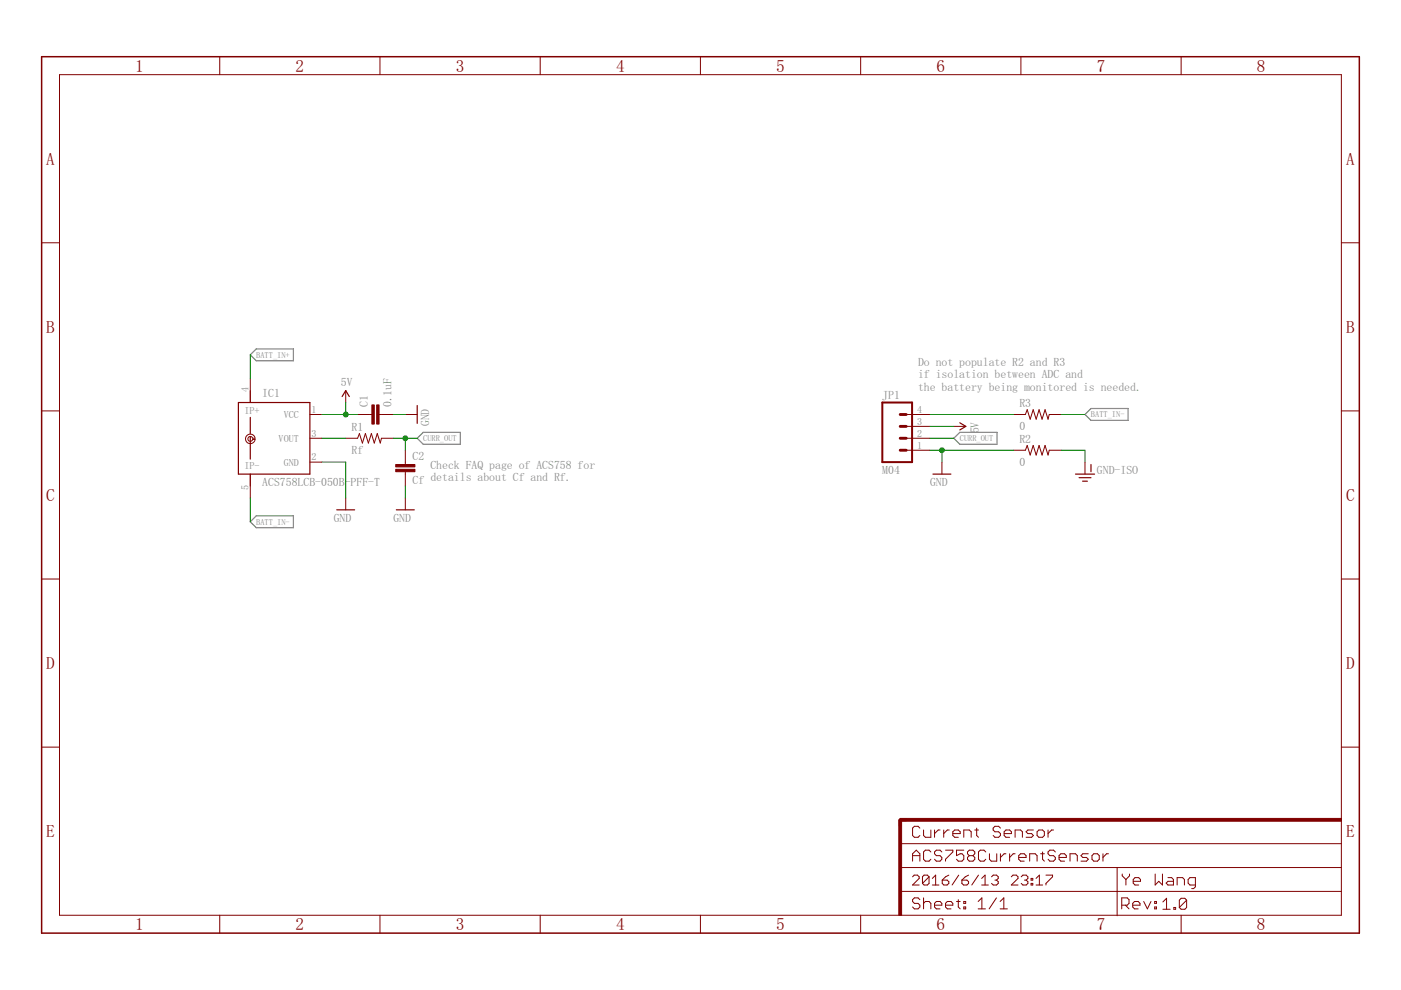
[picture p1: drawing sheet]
<?xml version="1.0" encoding="utf-8"?>
<!DOCTYPE eagle SYSTEM "eagle.dtd">
<!--
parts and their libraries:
SparkFun-Aesthetics: Licensing: Creative Commons ShareAlike 4.0 International - https://creativecommons.org/licenses/by-sa/4.0
-->
<eagle version="7.4.0">
<drawing>
<settings>
<setting alwaysvectorfont="no"/>
<setting verticaltext="up"/>
</settings>
<grid distance="0.1" unitdist="inch" unit="inch" style="lines" multiple="1" display="no" altdistance="0.01" altunitdist="inch" altunit="inch"/>
<schematic xreflabel="%F%N/%S.%C%R" xrefpart="/%S.%C%R">
<libraries>
<library name="allegro">
<symbols>
<symbol name="ACS750XCA-050">
<wire x1="7.62" y1="7.62" x2="7.62" y2="-7.62" width="0.254" layer="94"/>
<wire x1="7.62" y1="-7.62" x2="-7.62" y2="-7.62" width="0.254" layer="94"/>
<wire x1="-7.62" y1="-7.62" x2="-7.62" y2="7.62" width="0.254" layer="94"/>
<wire x1="-7.62" y1="7.62" x2="7.62" y2="7.62" width="0.254" layer="94"/>
<wire x1="-5.08" y1="4.445" x2="-5.08" y2="1.016" width="0.254" layer="94"/>
<wire x1="-5.08" y1="0.3048" x2="-5.08" y2="-4.445" width="0.254" layer="94"/>
<wire x1="-4.572" y1="0" x2="-4.572" y2="-0.254" width="0.0508" layer="94" curve="331.927513" cap="flat"/>
<wire x1="-4.064" y1="0" x2="-4.064" y2="-0.254" width="0.0508" layer="94" curve="345.694225" cap="flat"/>
<wire x1="-4.572" y1="0" x2="-4.064" y2="0" width="0.0508" layer="94"/>
<wire x1="-4.572" y1="-0.254" x2="-4.064" y2="-0.254" width="0.0508" layer="94"/>
<text x="-2.54" y="8.89" size="1.778" layer="95">&gt;NAME</text>
<text x="-2.54" y="-10.16" size="1.778" layer="96">&gt;VALUE</text>
<text x="-6.35" y="-6.604" size="1.524" layer="95">IP-</text>
<text x="-6.35" y="5.08" size="1.524" layer="95">IP+</text>
<pin name="IP-" x="-5.08" y="-12.7" visible="pad" length="middle" direction="pas" rot="R90"/>
<pin name="IP+" x="-5.08" y="12.7" visible="pad" length="middle" direction="pas" rot="R270"/>
<pin name="GND" x="10.16" y="-5.08" length="short" direction="pwr" rot="R180"/>
<pin name="VCC" x="10.16" y="5.08" length="short" direction="pwr" rot="R180"/>
<pin name="VOUT" x="10.16" y="0" length="short" direction="out" rot="R180"/>
<pin name="IP-1" x="-5.08" y="-10.16" visible="off" length="short" direction="in" rot="R90"/>
<pin name="IP+1" x="-5.08" y="10.16" visible="off" length="short" direction="in" rot="R270"/>
</symbol>
</symbols>
<devicesets>
<deviceset name="ACS758*" prefix="IC">
<gates>
<gate name="G$1" symbol="ACS750XCA-050" x="0" y="0"/>
</gates>
<devices>
<device name="" package="CB-PFF">
<connects>
<connect gate="G$1" pin="GND" pad="2"/>
<connect gate="G$1" pin="IP+" pad="4"/>
<connect gate="G$1" pin="IP+1" pad="IP+1"/>
<connect gate="G$1" pin="IP-" pad="5"/>
<connect gate="G$1" pin="IP-1" pad="IP-1"/>
<connect gate="G$1" pin="VCC" pad="1"/>
<connect gate="G$1" pin="VOUT" pad="3"/>
</connects>
<technologies>
<technology name="ECB-200B-PFF-T">
<attribute name="MF" value="" constant="no"/>
<attribute name="MPN" value="ACS758ECB-200B-PFF-T" constant="no"/>
<attribute name="OC_FARNELL" value="1718993" constant="no"/>
<attribute name="OC_NEWARK" value="04R7127" constant="no"/>
</technology>
<technology name="KCB-150B-PFF-T">
<attribute name="MF" value="" constant="no"/>
<attribute name="MPN" value="ACS758KCB-150B-PFF-T" constant="no"/>
<attribute name="OC_FARNELL" value="1718995" constant="no"/>
<attribute name="OC_NEWARK" value="04R7129" constant="no"/>
</technology>
<technology name="LCB-050B-PFF-T">
<attribute name="MF" value="" constant="no"/>
<attribute name="MPN" value="ACS758LCB-050B-PFF-T" constant="no"/>
<attribute name="OC_FARNELL" value="1718997" constant="no"/>
<attribute name="OC_NEWARK" value="04R7131" constant="no"/>
</technology>
<technology name="LCB-100B-PFF-T">
<attribute name="MF" value="" constant="no"/>
<attribute name="MPN" value="ACS758LCB-100B-PFF-T" constant="no"/>
<attribute name="OC_FARNELL" value="1718998" constant="no"/>
<attribute name="OC_NEWARK" value="04R7132" constant="no"/>
</technology>
</technologies>
</device>
</devices>
</deviceset>
</devicesets>
</library>
<library name="SparkFun-Aesthetics">
<symbols>
<symbol name="5V">
<wire x1="0.762" y1="1.27" x2="0" y2="2.54" width="0.254" layer="94"/>
<wire x1="0" y1="2.54" x2="-0.762" y2="1.27" width="0.254" layer="94"/>
<text x="-1.016" y="3.556" size="1.778" layer="96">&gt;VALUE</text>
<pin name="5V" x="0" y="0" visible="off" length="short" direction="sup" rot="R90"/>
</symbol>
<symbol name="DGND">
<wire x1="-1.905" y1="0" x2="1.905" y2="0" width="0.254" layer="94"/>
<text x="-2.54" y="-2.54" size="1.778" layer="96">&gt;VALUE</text>
<pin name="GND" x="0" y="2.54" visible="off" length="short" direction="sup" rot="R270"/>
</symbol>
<symbol name="GND-ISO">
<pin name="GND-ISO" x="0" y="2.54" visible="off" length="short" direction="sup" rot="R270"/>
<wire x1="-2.032" y1="0" x2="2.032" y2="0" width="0.254" layer="94"/>
<wire x1="-1.27" y1="-0.762" x2="1.27" y2="-0.762" width="0.254" layer="94"/>
<wire x1="-0.508" y1="-1.524" x2="0.508" y2="-1.524" width="0.254" layer="94"/>
<text x="2.54" y="0" size="1.778" layer="96">&gt;VALUE</text>
<wire x1="1.27" y1="2.032" x2="1.27" y2="0.508" width="0.254" layer="94"/>
</symbol>
<symbol name="FR-A4L">
<rectangle x1="178.7652" y1="0" x2="179.3748" y2="20.32" layer="94"/>
<rectangle x1="225.7552" y1="-26.67" x2="226.3648" y2="67.31" layer="94" rot="R90"/>
<wire x1="225.29" y1="-0.1" x2="225.29" y2="5.08" width="0.1016" layer="94"/>
<wire x1="225.29" y1="5.08" x2="273.05" y2="5.08" width="0.1016" layer="94"/>
<wire x1="225.29" y1="5.08" x2="179.07" y2="5.08" width="0.1016" layer="94"/>
<wire x1="179.07" y1="10.16" x2="225.29" y2="10.16" width="0.1016" layer="94"/>
<wire x1="225.29" y1="10.16" x2="273.05" y2="10.16" width="0.1016" layer="94"/>
<wire x1="179.07" y1="15.24" x2="273.05" y2="15.24" width="0.1016" layer="94"/>
<wire x1="225.29" y1="5.08" x2="225.29" y2="10.16" width="0.1016" layer="94"/>
<wire x1="179.07" y1="19.05" x2="179.07" y2="20.32" width="0.6096" layer="94"/>
<wire x1="179.07" y1="20.32" x2="180.34" y2="20.32" width="0.6096" layer="94"/>
<text x="181.61" y="11.43" size="2.54" layer="94" font="vector">&gt;DRAWING_NAME</text>
<text x="181.61" y="6.35" size="2.286" layer="94" font="vector">&gt;LAST_DATE_TIME</text>
<text x="195.58" y="1.27" size="2.54" layer="94" font="vector">&gt;SHEET</text>
<text x="181.61" y="1.27" size="2.54" layer="94" font="vector">Sheet:</text>
<text x="181.61" y="16.51" size="2.54" layer="94" font="vector">&gt;CNAME</text>
<text x="226.16" y="1.27" size="2.54" layer="94" font="vector">Rev:</text>
<text x="226.26" y="6.35" size="2.54" layer="94" font="vector">&gt;DESIGNER</text>
<text x="234.92" y="1.17" size="2.54" layer="94" font="vector">&gt;CREVISION</text>
<frame x1="-3.81" y1="-3.81" x2="276.86" y2="182.88" columns="8" rows="5" layer="94"/>
</symbol>
</symbols>
<devicesets>
<deviceset name="5V" prefix="SUPPLY">
<gates>
<gate name="G$1" symbol="5V" x="0" y="0"/>
</gates>
<devices>
<device name="">
<technologies>
<technology name=""/>
</technologies>
</device>
</devices>
</deviceset>
<deviceset name="GND" prefix="GND">
<gates>
<gate name="1" symbol="DGND" x="0" y="0"/>
</gates>
<devices>
<device name="">
<technologies>
<technology name=""/>
</technologies>
</device>
</devices>
</deviceset>
<deviceset name="GND-ISO" prefix="GND-ISO">
<gates>
<gate name="G$1" symbol="GND-ISO" x="0" y="0"/>
</gates>
<devices>
<device name="">
<technologies>
<technology name=""/>
</technologies>
</device>
</devices>
</deviceset>
<deviceset name="FRAME-A4L" prefix="FRAME">
<gates>
<gate name="G$1" symbol="FR-A4L" x="0" y="0"/>
</gates>
<devices>
<device name="">
<technologies>
<technology name=""/>
</technologies>
</device>
</devices>
</deviceset>
</devicesets>
</library>
<library name="SparkFun-Capacitors">
<symbols>
<symbol name="CAP">
<wire x1="0" y1="2.54" x2="0" y2="2.032" width="0.1524" layer="94"/>
<wire x1="0" y1="0" x2="0" y2="0.508" width="0.1524" layer="94"/>
<text x="1.524" y="2.921" size="1.778" layer="95">&gt;NAME</text>
<text x="1.524" y="-2.159" size="1.778" layer="96">&gt;VALUE</text>
<rectangle x1="-2.032" y1="0.508" x2="2.032" y2="1.016" layer="94"/>
<rectangle x1="-2.032" y1="1.524" x2="2.032" y2="2.032" layer="94"/>
<pin name="1" x="0" y="5.08" visible="off" length="short" direction="pas" swaplevel="1" rot="R270"/>
<pin name="2" x="0" y="-2.54" visible="off" length="short" direction="pas" swaplevel="1" rot="R90"/>
</symbol>
</symbols>
<devicesets>
<deviceset name="CAP" prefix="C" uservalue="yes">
<gates>
<gate name="G$1" symbol="CAP" x="0" y="0"/>
</gates>
<devices>
<device name="PTH" package="CAP-PTH-SMALL">
<connects>
<connect gate="G$1" pin="1" pad="1"/>
<connect gate="G$1" pin="2" pad="2"/>
</connects>
<technologies>
<technology name=""/>
</technologies>
</device>
<device name="PTH2" package="CAP-PTH-SMALL2">
<connects>
<connect gate="G$1" pin="1" pad="1"/>
<connect gate="G$1" pin="2" pad="2"/>
</connects>
<technologies>
<technology name=""/>
</technologies>
</device>
<device name="0805" package="0805">
<connects>
<connect gate="G$1" pin="1" pad="1"/>
<connect gate="G$1" pin="2" pad="2"/>
</connects>
<technologies>
<technology name=""/>
</technologies>
</device>
<device name="PTH3" package="CAP-PTH-LARGE">
<connects>
<connect gate="G$1" pin="1" pad="1"/>
<connect gate="G$1" pin="2" pad="2"/>
</connects>
<technologies>
<technology name=""/>
</technologies>
</device>
<device name="SMD" package="GRM43D">
<connects>
<connect gate="G$1" pin="1" pad="A"/>
<connect gate="G$1" pin="2" pad="C"/>
</connects>
<technologies>
<technology name=""/>
</technologies>
</device>
<device name="0603-CAP" package="0603-CAP">
<connects>
<connect gate="G$1" pin="1" pad="1"/>
<connect gate="G$1" pin="2" pad="2"/>
</connects>
<technologies>
<technology name=""/>
</technologies>
</device>
<device name="0402-CAP" package="0402-CAP">
<connects>
<connect gate="G$1" pin="1" pad="1"/>
<connect gate="G$1" pin="2" pad="2"/>
</connects>
<technologies>
<technology name=""/>
</technologies>
</device>
<device name="PTH1" package="CAP-PTH-5MM">
<connects>
<connect gate="G$1" pin="1" pad="1"/>
<connect gate="G$1" pin="2" pad="2"/>
</connects>
<technologies>
<technology name=""/>
</technologies>
</device>
<device name="_" package="AXIAL-5MM">
<connects>
<connect gate="G$1" pin="1" pad="P$1"/>
<connect gate="G$1" pin="2" pad="P$2"/>
</connects>
<technologies>
<technology name=""/>
</technologies>
</device>
<device name="1210" package="1210">
<connects>
<connect gate="G$1" pin="1" pad="1"/>
<connect gate="G$1" pin="2" pad="2"/>
</connects>
<technologies>
<technology name=""/>
</technologies>
</device>
<device name="1206" package="1206">
<connects>
<connect gate="G$1" pin="1" pad="1"/>
<connect gate="G$1" pin="2" pad="2"/>
</connects>
<technologies>
<technology name=""/>
</technologies>
</device>
<device name="ASMD" package="CTZ3">
<connects>
<connect gate="G$1" pin="1" pad="+"/>
<connect gate="G$1" pin="2" pad="-"/>
</connects>
<technologies>
<technology name=""/>
</technologies>
</device>
<device name="KIT" package="CAP-PTH-SMALL-KIT">
<connects>
<connect gate="G$1" pin="1" pad="1"/>
<connect gate="G$1" pin="2" pad="2"/>
</connects>
<technologies>
<technology name=""/>
</technologies>
</device>
<device name="EZ" package="CAP-PTH-SMALLEZ">
<connects>
<connect gate="G$1" pin="1" pad="1"/>
<connect gate="G$1" pin="2" pad="2"/>
</connects>
<technologies>
<technology name=""/>
</technologies>
</device>
<device name="0805W" package="0805-CAP">
<connects>
<connect gate="G$1" pin="1" pad="P$1"/>
<connect gate="G$1" pin="2" pad="P$2"/>
</connects>
<technologies>
<technology name=""/>
</technologies>
</device>
</devices>
</deviceset>
</devicesets>
</library>
<library name="SparkFun-Resistors">
<symbols>
<symbol name="RESISTOR">
<wire x1="-2.54" y1="0" x2="-2.159" y2="1.016" width="0.1524" layer="94"/>
<wire x1="-2.159" y1="1.016" x2="-1.524" y2="-1.016" width="0.1524" layer="94"/>
<wire x1="-1.524" y1="-1.016" x2="-0.889" y2="1.016" width="0.1524" layer="94"/>
<wire x1="-0.889" y1="1.016" x2="-0.254" y2="-1.016" width="0.1524" layer="94"/>
<wire x1="-0.254" y1="-1.016" x2="0.381" y2="1.016" width="0.1524" layer="94"/>
<wire x1="0.381" y1="1.016" x2="1.016" y2="-1.016" width="0.1524" layer="94"/>
<wire x1="1.016" y1="-1.016" x2="1.651" y2="1.016" width="0.1524" layer="94"/>
<wire x1="1.651" y1="1.016" x2="2.286" y2="-1.016" width="0.1524" layer="94"/>
<wire x1="2.286" y1="-1.016" x2="2.54" y2="0" width="0.1524" layer="94"/>
<text x="-3.81" y="1.4986" size="1.778" layer="95">&gt;NAME</text>
<text x="-3.81" y="-3.302" size="1.778" layer="96">&gt;VALUE</text>
<pin name="2" x="5.08" y="0" visible="off" length="short" direction="pas" swaplevel="1" rot="R180"/>
<pin name="1" x="-5.08" y="0" visible="off" length="short" direction="pas" swaplevel="1"/>
</symbol>
</symbols>
<devicesets>
<deviceset name="0OHM-1/10W-5%(0603)" prefix="R" uservalue="yes">
<gates>
<gate name="G$1" symbol="RESISTOR" x="0" y="0"/>
</gates>
<devices>
<device name="" package="0603">
<connects>
<connect gate="G$1" pin="1" pad="1"/>
<connect gate="G$1" pin="2" pad="2"/>
</connects>
<technologies>
<technology name="">
<attribute name="PROD_ID" value="RES-08609"/>
<attribute name="VALUE" value="0"/>
</technology>
</technologies>
</device>
</devices>
</deviceset>
</devicesets>
</library>
<library name="SparkFun-Connectors">
<symbols>
<symbol name="M04">
<wire x1="1.27" y1="-5.08" x2="-5.08" y2="-5.08" width="0.4064" layer="94"/>
<wire x1="-1.27" y1="2.54" x2="0" y2="2.54" width="0.6096" layer="94"/>
<wire x1="-1.27" y1="0" x2="0" y2="0" width="0.6096" layer="94"/>
<wire x1="-1.27" y1="-2.54" x2="0" y2="-2.54" width="0.6096" layer="94"/>
<wire x1="-5.08" y1="7.62" x2="-5.08" y2="-5.08" width="0.4064" layer="94"/>
<wire x1="1.27" y1="-5.08" x2="1.27" y2="7.62" width="0.4064" layer="94"/>
<wire x1="-5.08" y1="7.62" x2="1.27" y2="7.62" width="0.4064" layer="94"/>
<wire x1="-1.27" y1="5.08" x2="0" y2="5.08" width="0.6096" layer="94"/>
<text x="-5.08" y="-7.62" size="1.778" layer="96">&gt;VALUE</text>
<text x="-5.08" y="8.382" size="1.778" layer="95">&gt;NAME</text>
<pin name="1" x="5.08" y="-2.54" visible="pad" length="middle" direction="pas" swaplevel="1" rot="R180"/>
<pin name="2" x="5.08" y="0" visible="pad" length="middle" direction="pas" swaplevel="1" rot="R180"/>
<pin name="3" x="5.08" y="2.54" visible="pad" length="middle" direction="pas" swaplevel="1" rot="R180"/>
<pin name="4" x="5.08" y="5.08" visible="pad" length="middle" direction="pas" swaplevel="1" rot="R180"/>
</symbol>
</symbols>
<devicesets>
<deviceset name="M04" prefix="JP" uservalue="yes">
<gates>
<gate name="G$1" symbol="M04" x="-2.54" y="0"/>
</gates>
<devices>
<device name="PTH" package="1X04">
<connects>
<connect gate="G$1" pin="1" pad="1"/>
<connect gate="G$1" pin="2" pad="2"/>
<connect gate="G$1" pin="3" pad="3"/>
<connect gate="G$1" pin="4" pad="4"/>
</connects>
<technologies>
<technology name=""/>
</technologies>
</device>
<device name="POLAR" package="MOLEX-1X4">
<connects>
<connect gate="G$1" pin="1" pad="1"/>
<connect gate="G$1" pin="2" pad="2"/>
<connect gate="G$1" pin="3" pad="3"/>
<connect gate="G$1" pin="4" pad="4"/>
</connects>
<technologies>
<technology name=""/>
</technologies>
</device>
<device name="SCREW" package="SCREWTERMINAL-3.5MM-4">
<connects>
<connect gate="G$1" pin="1" pad="1"/>
<connect gate="G$1" pin="2" pad="2"/>
<connect gate="G$1" pin="3" pad="3"/>
<connect gate="G$1" pin="4" pad="4"/>
</connects>
<technologies>
<technology name=""/>
</technologies>
</device>
<device name="1.27MM" package="1X04-1.27MM">
<connects>
<connect gate="G$1" pin="1" pad="1"/>
<connect gate="G$1" pin="2" pad="2"/>
<connect gate="G$1" pin="3" pad="3"/>
<connect gate="G$1" pin="4" pad="4"/>
</connects>
<technologies>
<technology name=""/>
</technologies>
</device>
<device name="LOCK" package="1X04_LOCK">
<connects>
<connect gate="G$1" pin="1" pad="1"/>
<connect gate="G$1" pin="2" pad="2"/>
<connect gate="G$1" pin="3" pad="3"/>
<connect gate="G$1" pin="4" pad="4"/>
</connects>
<technologies>
<technology name=""/>
</technologies>
</device>
<device name="LOCK_LONGPADS" package="1X04_LOCK_LONGPADS">
<connects>
<connect gate="G$1" pin="1" pad="1"/>
<connect gate="G$1" pin="2" pad="2"/>
<connect gate="G$1" pin="3" pad="3"/>
<connect gate="G$1" pin="4" pad="4"/>
</connects>
<technologies>
<technology name=""/>
</technologies>
</device>
<device name="POLAR_LOCK" package="MOLEX-1X4_LOCK">
<connects>
<connect gate="G$1" pin="1" pad="1"/>
<connect gate="G$1" pin="2" pad="2"/>
<connect gate="G$1" pin="3" pad="3"/>
<connect gate="G$1" pin="4" pad="4"/>
</connects>
<technologies>
<technology name=""/>
</technologies>
</device>
<device name="SMD" package="1X04-SMD">
<connects>
<connect gate="G$1" pin="1" pad="1"/>
<connect gate="G$1" pin="2" pad="2"/>
<connect gate="G$1" pin="3" pad="3"/>
<connect gate="G$1" pin="4" pad="4"/>
</connects>
<technologies>
<technology name=""/>
</technologies>
</device>
<device name="LONGPADS" package="1X04_LONGPADS">
<connects>
<connect gate="G$1" pin="1" pad="1"/>
<connect gate="G$1" pin="2" pad="2"/>
<connect gate="G$1" pin="3" pad="3"/>
<connect gate="G$1" pin="4" pad="4"/>
</connects>
<technologies>
<technology name=""/>
</technologies>
</device>
<device name="1X04_NO_SILK" package="1X04_NO_SILK">
<connects>
<connect gate="G$1" pin="1" pad="1"/>
<connect gate="G$1" pin="2" pad="2"/>
<connect gate="G$1" pin="3" pad="3"/>
<connect gate="G$1" pin="4" pad="4"/>
</connects>
<technologies>
<technology name=""/>
</technologies>
</device>
<device name="JST-PTH" package="JST-4-PTH">
<connects>
<connect gate="G$1" pin="1" pad="1"/>
<connect gate="G$1" pin="2" pad="2"/>
<connect gate="G$1" pin="3" pad="3"/>
<connect gate="G$1" pin="4" pad="4"/>
</connects>
<technologies>
<technology name="">
<attribute name="SKU" value="PRT-09916" constant="no"/>
</technology>
</technologies>
</device>
<device name="SCREW_LOCK" package="SCREWTERMINAL-3.5MM-4_LOCK">
<connects>
<connect gate="G$1" pin="1" pad="1"/>
<connect gate="G$1" pin="2" pad="2"/>
<connect gate="G$1" pin="3" pad="3"/>
<connect gate="G$1" pin="4" pad="4"/>
</connects>
<technologies>
<technology name=""/>
</technologies>
</device>
<device name="SMD2" package="1X04-1MM-RA">
<connects>
<connect gate="G$1" pin="1" pad="1"/>
<connect gate="G$1" pin="2" pad="2"/>
<connect gate="G$1" pin="3" pad="3"/>
<connect gate="G$1" pin="4" pad="4"/>
</connects>
<technologies>
<technology name=""/>
</technologies>
</device>
<device name="SMD_STRAIGHT_COMBO" package="1X04_SMD_STRAIGHT_COMBO">
<connects>
<connect gate="G$1" pin="1" pad="1"/>
<connect gate="G$1" pin="2" pad="2"/>
<connect gate="G$1" pin="3" pad="3"/>
<connect gate="G$1" pin="4" pad="4"/>
</connects>
<technologies>
<technology name="">
<attribute name="PROD_ID" value="CONN-08511"/>
<attribute name="VALUE" value="1X04_SMD_STRAIGHT_COMBO"/>
</technology>
</technologies>
</device>
<device name="SMD_LONG" package="1X04-SMD_LONG">
<connects>
<connect gate="G$1" pin="1" pad="1"/>
<connect gate="G$1" pin="2" pad="2"/>
<connect gate="G$1" pin="3" pad="3"/>
<connect gate="G$1" pin="4" pad="4"/>
</connects>
<technologies>
<technology name=""/>
</technologies>
</device>
<device name="JST-PTH-VERT" package="JST-4-PTH-VERT">
<connects>
<connect gate="G$1" pin="1" pad="1"/>
<connect gate="G$1" pin="2" pad="2"/>
<connect gate="G$1" pin="3" pad="3"/>
<connect gate="G$1" pin="4" pad="4"/>
</connects>
<technologies>
<technology name=""/>
</technologies>
</device>
<device name="SMD_RA_FEMALE" package="1X04_SMD_RA_FEMALE">
<connects>
<connect gate="G$1" pin="1" pad="1"/>
<connect gate="G$1" pin="2" pad="2"/>
<connect gate="G$1" pin="3" pad="3"/>
<connect gate="G$1" pin="4" pad="4"/>
</connects>
<technologies>
<technology name=""/>
</technologies>
</device>
<device name="JST" package="1X04-1.5MM_JST">
<connects>
<connect gate="G$1" pin="1" pad="1"/>
<connect gate="G$1" pin="2" pad="2"/>
<connect gate="G$1" pin="3" pad="3"/>
<connect gate="G$1" pin="4" pad="4"/>
</connects>
<technologies>
<technology name=""/>
</technologies>
</device>
<device name="RND" package="1X04S">
<connects>
<connect gate="G$1" pin="1" pad="1"/>
<connect gate="G$1" pin="2" pad="2"/>
<connect gate="G$1" pin="3" pad="3"/>
<connect gate="G$1" pin="4" pad="4"/>
</connects>
<technologies>
<technology name=""/>
</technologies>
</device>
<device name="MID" package="1X4_MID">
<connects>
<connect gate="G$1" pin="1" pad="1"/>
<connect gate="G$1" pin="2" pad="3"/>
<connect gate="G$1" pin="3" pad="5"/>
<connect gate="G$1" pin="4" pad="7"/>
</connects>
<technologies>
<technology name=""/>
</technologies>
</device>
</devices>
</deviceset>
</devicesets>
</library>
</libraries>
<attributes>
<attribute name="CNAME" value="Current Sensor"/>
<attribute name="CREVISION" value="1.0"/>
<attribute name="DESIGNER" value="Ye Wang"/>
</attributes>
<variantdefs>
</variantdefs>
<classes>
<class number="0" name="default" width="0" drill="0">
</class>
</classes>
<parts>
<part name="IC1" library="allegro" deviceset="ACS758*" device="" technology="LCB-050B-PFF-T"/>
<part name="SUPPLY1" library="SparkFun-Aesthetics" deviceset="5V" device=""/>
<part name="GND1" library="SparkFun-Aesthetics" deviceset="GND" device=""/>
<part name="C1" library="SparkFun-Capacitors" deviceset="CAP" device="0603-CAP" value="0.1uF"/>
<part name="C2" library="SparkFun-Capacitors" deviceset="CAP" device="0603-CAP" value="Cf"/>
<part name="R1" library="SparkFun-Resistors" deviceset="0OHM-1/10W-5%(0603)" device="" value="Rf"/>
<part name="GND2" library="SparkFun-Aesthetics" deviceset="GND" device=""/>
<part name="GND3" library="SparkFun-Aesthetics" deviceset="GND" device=""/>
<part name="JP1" library="SparkFun-Connectors" deviceset="M04" device="PTH" value="M04"/>
<part name="SUPPLY2" library="SparkFun-Aesthetics" deviceset="5V" device=""/>
<part name="GND4" library="SparkFun-Aesthetics" deviceset="GND" device=""/>
<part name="R2" library="SparkFun-Resistors" deviceset="0OHM-1/10W-5%(0603)" device="" value="0"/>
<part name="GND-ISO1" library="SparkFun-Aesthetics" deviceset="GND-ISO" device=""/>
<part name="R3" library="SparkFun-Resistors" deviceset="0OHM-1/10W-5%(0603)" device="" value="0"/>
<part name="FRAME1" library="SparkFun-Aesthetics" deviceset="FRAME-A4L" device=""/>
</parts>
<sheets>
<sheet>
<plain>
<text x="182.88" y="111.76" size="1.778" layer="97">Do not populate R2 and R3
if isolation between ADC and
the battery being monitored is needed.</text>
<text x="78.994" y="92.456" size="1.778" layer="97">Check FAQ page of ACS758 for
details about Cf and Rf.</text>
</plain>
<instances>
<instance part="IC1" gate="G$1" x="45.72" y="101.6"/>
<instance part="SUPPLY1" gate="G$1" x="60.96" y="109.22"/>
<instance part="GND1" gate="1" x="60.96" y="86.36"/>
<instance part="C1" gate="G$1" x="68.58" y="106.68" rot="R90"/>
<instance part="C2" gate="G$1" x="73.66" y="93.98"/>
<instance part="R1" gate="G$1" x="66.04" y="101.6"/>
<instance part="GND2" gate="1" x="73.66" y="86.36"/>
<instance part="GND3" gate="1" x="76.2" y="106.68" rot="R90"/>
<instance part="JP1" gate="G$1" x="180.34" y="101.6"/>
<instance part="SUPPLY2" gate="G$1" x="190.5" y="104.14" rot="R270"/>
<instance part="GND4" gate="1" x="187.96" y="93.98"/>
<instance part="R2" gate="G$1" x="208.28" y="99.06"/>
<instance part="GND-ISO1" gate="G$1" x="218.44" y="93.98"/>
<instance part="R3" gate="G$1" x="208.28" y="106.68"/>
<instance part="FRAME1" gate="G$1" x="0" y="0"/>
</instances>
<busses>
</busses>
<nets>
<net name="GND" class="0">
<segment>
<pinref part="IC1" gate="G$1" pin="GND"/>
<pinref part="GND1" gate="1" pin="GND"/>
<wire x1="55.88" y1="96.52" x2="60.96" y2="96.52" width="0.1524" layer="91"/>
<wire x1="60.96" y1="96.52" x2="60.96" y2="88.9" width="0.1524" layer="91"/>
</segment>
<segment>
<pinref part="C2" gate="G$1" pin="2"/>
<pinref part="GND2" gate="1" pin="GND"/>
<wire x1="73.66" y1="88.9" x2="73.66" y2="91.44" width="0.1524" layer="91"/>
</segment>
<segment>
<pinref part="C1" gate="G$1" pin="2"/>
<pinref part="GND3" gate="1" pin="GND"/>
<wire x1="73.66" y1="106.68" x2="71.12" y2="106.68" width="0.1524" layer="91"/>
</segment>
<segment>
<pinref part="JP1" gate="G$1" pin="1"/>
<pinref part="GND4" gate="1" pin="GND"/>
<wire x1="185.42" y1="99.06" x2="187.96" y2="99.06" width="0.1524" layer="91"/>
<wire x1="187.96" y1="99.06" x2="187.96" y2="96.52" width="0.1524" layer="91"/>
<pinref part="R2" gate="G$1" pin="1"/>
<wire x1="187.96" y1="99.06" x2="203.2" y2="99.06" width="0.1524" layer="91"/>
<junction x="187.96" y="99.06"/>
</segment>
</net>
<net name="5V" class="0">
<segment>
<pinref part="IC1" gate="G$1" pin="VCC"/>
<pinref part="SUPPLY1" gate="G$1" pin="5V"/>
<wire x1="55.88" y1="106.68" x2="60.96" y2="106.68" width="0.1524" layer="91"/>
<wire x1="60.96" y1="106.68" x2="60.96" y2="109.22" width="0.1524" layer="91"/>
<pinref part="C1" gate="G$1" pin="1"/>
<wire x1="60.96" y1="106.68" x2="63.5" y2="106.68" width="0.1524" layer="91"/>
<junction x="60.96" y="106.68"/>
</segment>
<segment>
<pinref part="JP1" gate="G$1" pin="3"/>
<pinref part="SUPPLY2" gate="G$1" pin="5V"/>
<wire x1="190.5" y1="104.14" x2="185.42" y2="104.14" width="0.1524" layer="91"/>
</segment>
</net>
<net name="BATT_IN+" class="0">
<segment>
<pinref part="IC1" gate="G$1" pin="IP+"/>
<wire x1="40.64" y1="114.3" x2="40.64" y2="119.38" width="0.1524" layer="91"/>
<label x="40.64" y="119.38" size="1.27" layer="95" xref="yes"/>
</segment>
</net>
<net name="BATT_IN-" class="0">
<segment>
<pinref part="IC1" gate="G$1" pin="IP-"/>
<wire x1="40.64" y1="88.9" x2="40.64" y2="83.82" width="0.1524" layer="91"/>
<label x="40.64" y="83.82" size="1.27" layer="95" xref="yes"/>
</segment>
<segment>
<wire x1="213.36" y1="106.68" x2="218.44" y2="106.68" width="0.1524" layer="91"/>
<label x="218.44" y="106.68" size="1.27" layer="95" xref="yes"/>
<pinref part="R3" gate="G$1" pin="2"/>
</segment>
</net>
<net name="N$1" class="0">
<segment>
<pinref part="IC1" gate="G$1" pin="VOUT"/>
<pinref part="R1" gate="G$1" pin="1"/>
<wire x1="60.96" y1="101.6" x2="55.88" y2="101.6" width="0.1524" layer="91"/>
</segment>
</net>
<net name="CURR_OUT" class="0">
<segment>
<pinref part="R1" gate="G$1" pin="2"/>
<pinref part="C2" gate="G$1" pin="1"/>
<wire x1="71.12" y1="101.6" x2="73.66" y2="101.6" width="0.1524" layer="91"/>
<wire x1="73.66" y1="101.6" x2="73.66" y2="99.06" width="0.1524" layer="91"/>
<wire x1="73.66" y1="101.6" x2="76.2" y2="101.6" width="0.1524" layer="91"/>
<junction x="73.66" y="101.6"/>
<label x="76.2" y="101.6" size="1.27" layer="95" xref="yes"/>
</segment>
<segment>
<pinref part="JP1" gate="G$1" pin="2"/>
<wire x1="185.42" y1="101.6" x2="190.5" y2="101.6" width="0.1524" layer="91"/>
<label x="190.5" y="101.6" size="1.27" layer="95" xref="yes"/>
</segment>
</net>
<net name="GND-ISO" class="0">
<segment>
<pinref part="R2" gate="G$1" pin="2"/>
<pinref part="GND-ISO1" gate="G$1" pin="GND-ISO"/>
<wire x1="213.36" y1="99.06" x2="218.44" y2="99.06" width="0.1524" layer="91"/>
<wire x1="218.44" y1="99.06" x2="218.44" y2="96.52" width="0.1524" layer="91"/>
</segment>
</net>
<net name="N$2" class="0">
<segment>
<pinref part="JP1" gate="G$1" pin="4"/>
<wire x1="203.2" y1="106.68" x2="185.42" y2="106.68" width="0.1524" layer="91"/>
<pinref part="R3" gate="G$1" pin="1"/>
</segment>
</net>
</nets>
</sheet>
</sheets>
</schematic>
</drawing>
<compatibility>
<note version="6.3" minversion="6.2.2" severity="warning">
Since Version 6.2.2 text objects can contain more than one line,
which will not be processed correctly with this version.
</note>
</compatibility>
</eagle>
